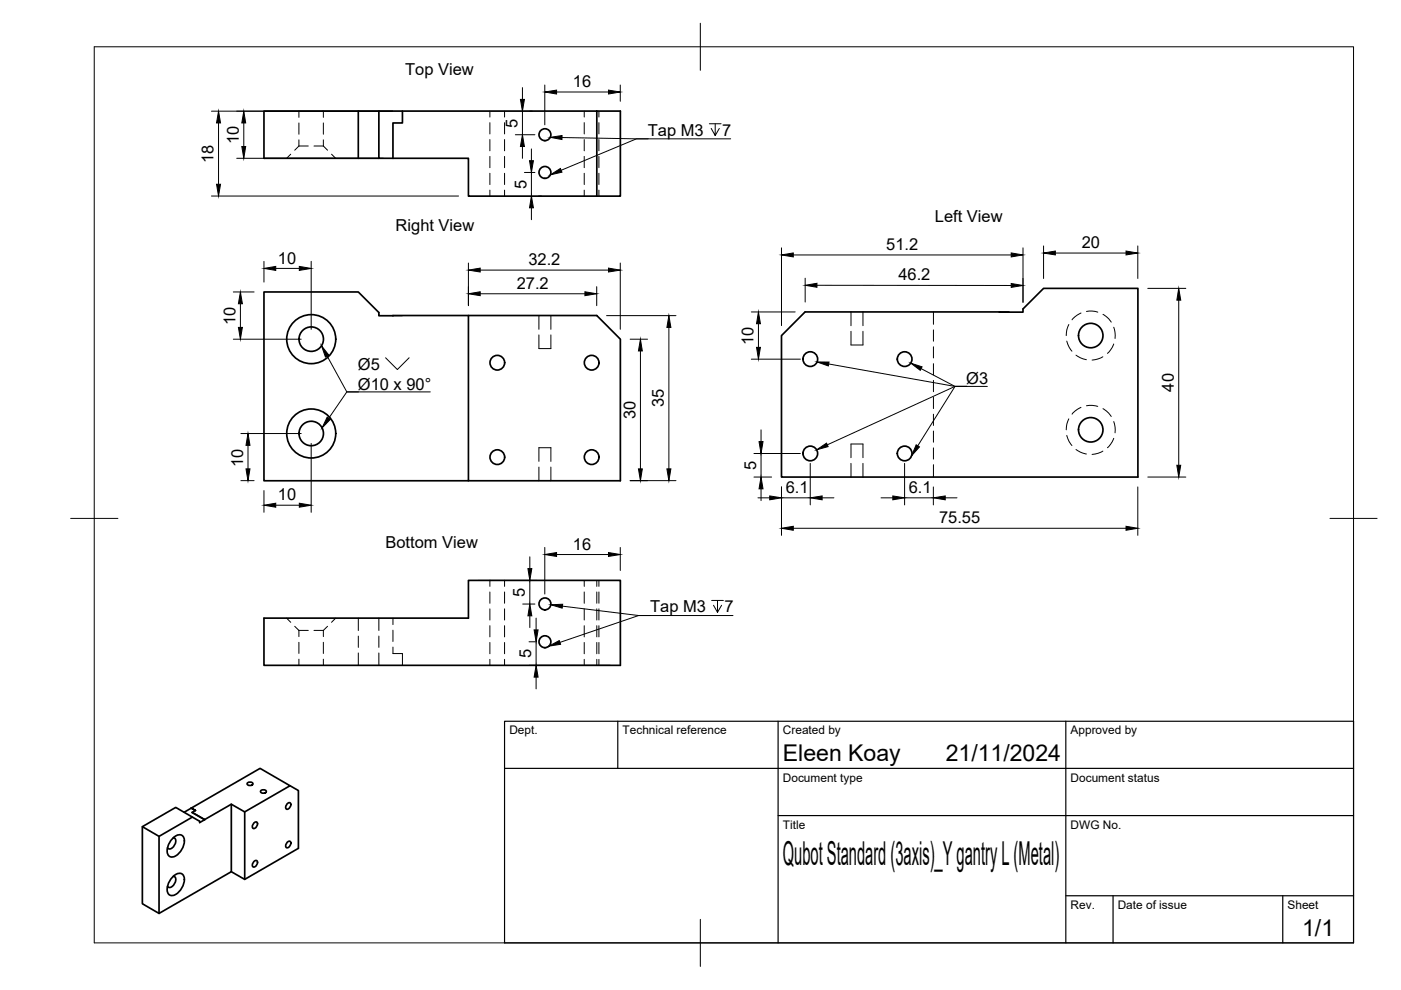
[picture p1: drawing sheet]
<svg xmlns="http://www.w3.org/2000/svg" width="297mm" height="210mm" viewBox="0 0 297 210" stroke-linecap="round" stroke-linejoin="round" font-family="sans-serif">
<!-- layer: Visible -->
<g fill="none" stroke="#000" stroke-width=".36">
<path d="M76 23.6h-20v10h24.3M80.3 23.6h46.2v18h-27.2v-8h-19zM80.3 23.6h-4.3v10M85.3 23.6v2.5h-2v7.5M126.5 23.6h5v18h-5M99.3 66.9v35h32.2v-30l-5-5h-46.2v-.6l-4.3-4.4h-20v40h43.3M211.9 66.1h-41.2l-5 5.1v29.9h75.6v-40h-20l-4.4 4.4v.7l-5-.1 2 .1M56 131.1h43.3v-8h32.2v18h-75.5zM30.2 175.3v16.3l3.5 2.1M36.7 177.6a.9 .9 0 0 1 .3 1.6 .9 .9 0 0 1-1.5 .5M36.8 177.6a1.41 1.41 0 0 1 2-.2 3.4 3.4 0 0 1-2.5 4.3 1.3 1.3 0 0 1-.8-1.9 4.3 4.3 0 0 1 1.3-2.2zM40.6 171.3l.8 .5z"/>
<path d="M40.6 171.3l14.5-8.4 6.4 3.7-9.6 5.5-2.9-1.6-5.6 3.3M40.6 171.3l-1.6 .9M40.7 172.3l2.7 1.5M40.7 172.2l2.7 1.6M40.8 173.2l-3.5-2-7.1 4.1 3.5 2M41.4 171.8l-.7 .5M49 170.5v14.3l-15.3 8.9v-16.4l7.1-4.1 1.5 .9v.3l1.1-.6M51.9 172.1v14.4M52.6 165.9a.68 .68 0 0 1 1 .4 .68 .68 0 0 1-.6 .3 .68 .68 0 0 1-.6-.5zM53.8 174.5l.5-.2a.77 .77 0 0 1 .1 .9 .77 .77 0 0 1-.8 .4 .97 .97 0 0 1 .2-1.1zM55.4 167.6a.68 .68 0 0 1 1.1 .3 .68 .68 0 0 1-.7 .3 .68 .68 0 0 1-.6-.5zM60.9 170.4l.5-.2a.77 .77 0 0 1 .1 .9 .77 .77 0 0 1-.9 .4 .97 .97 0 0 1 .3-1.1z"/>
<path d="M60.9 178.6l.5-.3a.77 .77 0 0 1 .1 1 .77 .77 0 0 1-.9 .3 .97 .97 0 0 1 .3-1zM61.5 166.6l1.8 1v12.3l-11.4 6.6-2.9-1.7M36.7 185.8a.9 .9 0 0 1 .3 1.6 .9 .9 0 0 1-1.5 .5M36.8 185.8a1.41 1.41 0 0 1 2-.3 3.4 3.4 0 0 1-2.5 4.4 1.3 1.3 0 0 1-.8-1.9 4.3 4.3 0 0 1 1.3-2.2zM53.8 182.7l.5-.3a.77 .77 0 0 1 .1 1 .77 .77 0 0 1-.8 .3 .97 .97 0 0 1 .2-1z"/>
<circle cx="115.5" cy="28.6" r="1.26"/>
<circle cx="115.5" cy="36.6" r="1.26"/>
<circle cx="66" cy="71.9" r="5.2"/>
<circle cx="66" cy="71.9" r="2.59"/>
<circle cx="105.4" cy="76.9" r="1.56"/>
<circle cx="125.4" cy="76.9" r="1.56"/>
<circle cx="171.8" cy="76.1" r="1.56"/>
<circle cx="191.8" cy="76.1" r="1.56"/>
<circle cx="231.3" cy="71.1" r="2.59"/>
<circle cx="66" cy="91.9" r="5.2"/>
<circle cx="66" cy="91.9" r="2.59"/>
<circle cx="105.4" cy="96.9" r="1.56"/>
<circle cx="125.4" cy="96.9" r="1.56"/>
<circle cx="171.8" cy="96.1" r="1.56"/>
<circle cx="191.8" cy="96.1" r="1.56"/>
<circle cx="231.3" cy="91.1" r="2.59"/>
<circle cx="115.5" cy="136.1" r="1.26"/>
<circle cx="115.5" cy="128" r="1.26"/>
</g>
<!-- layer: Hidden -->
<g fill="none" stroke="#000" stroke-width=".21">
<path d="M61.6 32.7l-.8 .9M63.4 31h2M63.4 31l-.9 .8M63.4 23.6v1.3M63.4 26.1v2.4M63.4 29.6v1.4M66.6 31h2M68.6 31l.8 .8M68.6 23.6v1.3M68.6 26.1v2.4M68.6 29.6v1.4M70.3 32.7l.9 .9"/>
<path d="M103.9 23.6v1.2M103.9 26v2.4M103.9 29.6v2.4M103.9 33.2v2.4M103.9 36.7v2.4M107 23.6v1.2M107 26v2.4M107 29.6v2.4M107 33.2v2.4M107 36.7v2.4M123.9 23.6v1.2M123.9 26v2.4"/>
<path d="M123.9 29.6v2.4M123.9 33.2v2.4M123.9 36.7v2.4M127 23.6v1.2M127 26v2.4M127 29.6v2.4M127 33.2v2.4M127 36.7v2.4M103.9 40.3v1.3M107 40.3v1.3M123.9 40.3v1.3M127 40.3v1.3"/>
<path d="M85.3 66.9h-2M114.3 71v2.9h2.5v-2.9M114.3 66.9v2.9M116.8 66.9v2.9M180.4 70.2v2.9h2.6v-2.9M180.4 66.1v3M183 66.1v3M197.9 66.1v2.7M197.9 69.9v2.4M197.9 73.5v2.4M197.9 77.1v2.4M226.2 72.3l.5 1.4 .6 .8"/>
<path d="M226.6 68.8l-.4 1-.1 1.4M228.1 75.3l.9 .6 1.3 .4M229.2 66.4l-1.3 .7-.6 .7M230.4 66a4.6 4.6 0 0 1 2.3 .2M233.8 75.6l-.9 .5-1.4 .2M233.8 66.6l1.3 1 .5 .7M236.1 69.4l.3 1.1v1.3M236.1 72.9l-.6 1.3-.7 .7M114.3 97.8v-2.9h2.5v2.9M114.3 99v2.9M116.8 99v2.9M180.4 97v-2.9h2.6v2.9"/>
<path d="M180.4 98.2v2.9M183 98.2v2.9M197.9 80.7v2.4M197.9 84.2v2.4M197.9 87.8v2.4M197.9 91.4v2.4M197.9 95v2.3M197.9 98.5v2.6M226.2 92.3l.5 1.4 .6 .8M226.6 88.8l-.4 1-.1 1.3M228.1 95.3l.9 .6 1.3 .4M229.2 86.4l-1.3 .7-.6 .7"/>
<path d="M230.4 86h1.2l1.1 .2M233.8 95.6l-.9 .5-1.4 .2M233.8 86.6l1.3 1 .5 .7M236.1 89.4l.3 1.1v1.3M236.1 92.9l-.6 1.3-.7 .7M60.8 131.1l.8 .8M62.5 132.8l.9 .9M63.4 133.7h2M63.4 133.7v1.3M63.4 136.2v2.3M63.4 139.8v1.3M66.6 133.7h2"/>
<path d="M68.6 133.7v1.3M68.6 136.2v2.3M68.6 139.8v1.3M69.4 132.8l-.8 .9M71.2 131.1l-.9 .8M76 131.1v2.6M76 134.9v2.4M76 138.4v2.7M80.3 131.1v2.6M80.3 134.9v2.4M80.3 138.4v2.7M83.3 137.2v1.4h2v2.5"/>
<path d="M83.3 131.1v1.3M83.3 133.6v2.4M103.9 123.1v1.2M103.9 125.5v2.4M103.9 129.1v2.4M103.9 132.7v2.3M103.9 136.2v2.4M103.9 139.8v1.3M107 123.1v1.2M107 125.5v2.4M107 129.1v2.4M107 132.7v2.3"/>
<path d="M107 136.2v2.4M107 139.8v1.3M123.9 123.1v1.2M123.9 125.5v2.4M123.9 129.1v2.4M123.9 132.7v2.3M123.9 136.2v2.4M123.9 139.8v1.3M126.5 123.1v1.2M126.5 125.5v2.4M126.5 129.1v2.4M126.5 132.7v2.3"/>
<path d="M126.5 136.2v2.4M126.5 139.8v1.3M127 123.1v1.2M127 125.5v2.4M127 129.1v2.4M127 132.7v2.3M127 136.2v2.4M127 139.8v1.3"/>
</g>
<!-- layer: BORDER -->
<path d="M20 9.9h267v190h-267zM148.5 4.9v10M15 109.9h10M282 109.9h10M148.5 194.9v10" fill="none" stroke="#000" stroke-width=".21"/>
<!-- layer: TITLEBLOCK -->
<path d="M107 152.9h180v47h-180zM131 152.9v10M165 152.9v47M226 152.9v47M107 162.9h180M165 172.9h122M226 189.9h61M236 189.9v10M272 189.9v10" fill="none" stroke="#000" stroke-width=".25"/>
<!-- layer: FD_Dimensions -->
<g fill="none" stroke="#000" stroke-width=".21">
<path d="M110.8 18.6v2.5M115.5 18v8.5M118 19.5h11M131.5 18v3.5M44.8 23.6h38.4M46.3 26.1v13M50.2 33.6h31M51.7 26.1v5M109.3 28.6h4.1M110.8 23.6v5M110.8 31.1v2.5M111.2 36.6h2.2"/>
<path d="M112.3 23.6h.6M112.7 31.6v2.5M112.7 36.6v5M44.8 41.6h52.4M56 55.4v4.4M58.5 56.9h5M66 55.4v14.4M99.3 55.8v9M101.8 57.3h27.2M112.7 44.1v2.5M114.2 41.6h.6M131.5 55.8v14"/>
<path d="M165.7 52.5v16.5M168.2 54.1h46.2M170.7 59v5M216.9 52.5v11.6M221.3 52.1v6.9M223.8 53.7h14.9M241.2 52.1v6.9M49.5 71.9h14.4M49.5 61.9h4.4M51 64.4v5M101.8 62.3h22.2M126.5 60.8v4"/>
<path d="M128.6 66.9h14.7M133.6 71.9h3.7M135.8 74.4v25M141.8 69.4v30M159.3 76.2h10.4M159.3 66.1h9.3M160.8 68.6v5.1M173.2 60.5h41.2M243.4 61.1h8M249.9 63.6v35.1M51.1 91.9h12.8M52.6 94.4v5"/>
<path d="M66 94v14.6M159.9 96.2h9.8M161.4 91.1v2.5M161.4 96.2v4.9M171.8 98.2v8.9M191.8 98.2v8.9M51.1 101.9h2.8M56 104v4.6M58.5 107.1h5M112.3 118.1v2.5M115.5 116.1v9.9M118 117.6h11"/>
<path d="M131.5 116.1v4.9M133.6 101.9h9.7M159.9 101.1h3.7M160.7 105.6h2.5M161.4 103.6v2.5M165.7 103.2v10.3M165.7 105.6h6.1M168.2 112h70.5M174.3 105.6h2.5M186.8 105.6h2.5M191.8 105.6h6.1M197.9 103.2v3.9"/>
<path d="M200.4 105.6h2.5M241.2 103.2v10.3M243.4 101.1h8M101.4 123.1h12.4M110.8 128.1h2.6M112.2 136.1h1.2M112.3 123.1v5M112.3 130.6v2.5M113.7 131.1v2.5M113.7 136.1v5M112.2 141.1h17.2M113.7 143.6v2.5"/>
</g>
<g fill="#000" stroke="#000" stroke-width=".21">
<path d="M115.5 19.5l2.5-.4v.8zM129 19.1l2.5 .4-2.5 .4zM46.3 23.6l.5 2.5h-.9zM45.9 39.1h.9l-.5 2.5zM51.7 23.6l.4 2.5h-.8zM51.3 31.1h.8l-.4 2.5zM110.8 28.6l.4 2.5h-.9zM110.3 21.1h.9l-.4 2.5zM112.3 34.1h.8l-.4 2.5zM56 56.9l2.5-.4v.8zM63.5 56.5l2.5 .4-2.5 .4zM99.3 57.3l2.5-.5v.9z"/>
<path d="M112.7 41.6l.4 2.5h-.8zM129 56.8l2.5 .5-2.5 .4zM165.7 54.1l2.5-.5v.9zM214.4 53.6l2.5 .5-2.5 .4zM221.3 53.7l2.5-.5v.9zM238.7 53.2l2.5 .5-2.5 .4zM50.5 69.4h.9l-.4 2.5zM51 61.9l.4 2.5h-.9zM99.3 62.3l2.5-.4v.8zM124 61.9l2.5 .4-2.5 .4zM135.8 71.9l.4 2.5h-.8zM141.8 66.9l.4 2.5h-.8z"/>
<path d="M160.4 73.7h.8l-.4 2.5zM160.8 66.1l.4 2.5h-.8zM170.7 60.5l2.5-.4v.8zM214.4 60.1l2.5 .4-2.5 .4zM249.9 61.1l.4 2.5h-.8zM52.6 91.9l.4 2.5h-.8zM52.2 99.4h.8l-.4 2.5zM135.4 99.4h.8l-.4 2.5zM141.4 99.4h.8l-.4 2.5zM160.9 93.6h.9l-.4 2.6zM249.5 98.7h.8l-.4 2.4zM56 107.1l2.5-.4v.8z"/>
<path d="M63.5 106.7l2.5 .4-2.5 .4zM115.5 117.6l2.5-.4v.8zM129 117.2l2.5 .4-2.5 .4zM161.4 101.1l.4 2.5h-.9zM163.2 105.1l2.5 .5-2.5 .4zM165.7 112l2.5-.4v.8zM171.8 105.6l2.5-.5v.9zM189.3 105.1l2.5 .5-2.5 .4zM197.9 105.6l2.5-.5v.9zM238.7 111.6l2.5 .4-2.5 .4zM112.3 128.1l.5 2.5h-.9zM111.9 120.6h.9l-.5 2.5z"/>
<path d="M113.2 133.6h.9l-.4 2.5zM113.7 141.1l.4 2.5h-.9z"/>
</g>
<!-- layer: Leaders -->
<path d="M116.6 29.1l2.6-.4-.1 .9zM116.7 37.1l2.1-1.4 .3 .8zM68.2 73.3l1.5 2-.7 .4zM173.2 76.7l2.6 .1-.2 .8zM193.1 77l2.4 .8-.4 .7zM69.4 88.4l.6 .5-1.7 1.8zM173.1 95.4l2.1-1.4 .4 .7zM194.2 94.3l.7 .5-1.6 1.8zM116.4 137l2.2-1.2 .3 .8zM116.8 128.2l2.5-.1-.1 .8z" fill="#000" stroke="#000" stroke-width=".21"/>
<g fill="none" stroke="#000" stroke-width=".21">
<path d="M119.1 29.2l18.3 .2M150.4 26.2h2.5M151.6 26.2v2.5l-.8-1.5M152.5 27.2l-.9 1.5M154.9 29.4h-20l-15.9 6.7M69.4 75.5l4.1 7.6h17.7M81.7 75.9l2.5 2.5 2.5-2.5M175.7 77.2l26.8 4.7h6.8M195.3 78.2l7.2 3.7h2.5M76 83.1h-2.5l-3.8 5.6M205 81.9h-2.5l-7.9 12.6M205 81.9h-2.5l-27.1 12.4"/>
<path d="M119.3 128.5l16.1 2h2.5M150.9 127.3h2.5M152.1 127.3v2.5l-.8-1.5M153 128.3l-.9 1.5M155.4 130.5h-20l-16.7 5.7"/>
</g>
<text font-size="7" x="166" y="183.4">Qubot Standard (3axis)_Y gantry L (Metal)</text>
<g font-size="4.9">
<text x="166" y="161.4">Eleen Koay</text>
<text x="200.5" y="161.4">21/11/2024</text>
<text x="276.1" y="198.6">1/1</text>
</g>
<g font-size="3.5">
<text x="85.9" y="15.8">Top View</text>
<text x="121.5" y="18.5">16</text>
<text x="109.7" y="27" transform="rotate(-90 109.7 27)">5</text>
<text x="137.4" y="28.7">Tap M3</text>
<text x="153.1" y="28.7">7</text>
<text x="45.3" y="34.6" transform="rotate(-90 45.3 34.6)">18</text>
<text x="50.7" y="30.6" transform="rotate(-90 50.7 30.6)">10</text>
<text x="111.6" y="40" transform="rotate(-90 111.6 40)">5</text>
<text x="198.2" y="47">Left View</text>
<text x="83.9" y="49.1">Right View</text>
<text x="187.9" y="53">51.2</text>
<text x="229.3" y="52.6">20</text>
<text x="58.9" y="55.9">10</text>
<text x="112" y="56.2">32.2</text>
<text x="190.5" y="59.5">46.2</text>
<text x="109.6" y="61.3">27.2</text>
<text x="49.9" y="69" transform="rotate(-90 49.9 69)">10</text>
<text x="159.8" y="73.2" transform="rotate(-90 159.8 73.2)">10</text>
<text x="75.9" y="78.4">Ø5</text>
<text x="75.9" y="82.6">Ø10 x 90°</text>
<text x="204.9" y="81.4">Ø3</text>
<text x="248.9" y="83" transform="rotate(-90 248.9 83)">40</text>
<text x="134.7" y="88.9" transform="rotate(-90 134.7 88.9)">30</text>
<text x="140.8" y="86.4" transform="rotate(-90 140.8 86.4)">35</text>
<text x="51.5" y="99" transform="rotate(-90 51.5 99)">10</text>
<text x="160.3" y="99.6" transform="rotate(-90 160.3 99.6)">5</text>
<text x="58.9" y="106.1">10</text>
<text x="166.6" y="104.5">6.1</text>
<text x="192.7" y="104.5">6.1</text>
<text x="199.1" y="111">75.55</text>
<text x="81.7" y="116.2">Bottom View</text>
<text x="121.5" y="116.5">16</text>
<text x="111.3" y="126.5" transform="rotate(-90 111.3 126.5)">5</text>
<text x="137.8" y="129.8">Tap M3</text>
<text x="153.6" y="129.8">7</text>
<text x="112.6" y="139.5" transform="rotate(-90 112.6 139.5)">5</text>
</g>
<g font-size="2.5">
<text x="108" y="155.7">Dept.</text>
<text x="132" y="155.7">Technical reference</text>
<text x="166" y="155.7">Created by</text>
<text x="227" y="155.7">Approved by</text>
<text x="166" y="165.7">Document type</text>
<text x="227" y="165.7">Document status</text>
<text x="166" y="175.7">Title</text>
<text x="227" y="175.7">DWG No.</text>
<text x="227" y="192.7">Rev.</text>
<text x="237" y="192.7">Date of issue</text>
<text x="273" y="192.7">Sheet</text>
</g>
</svg>
